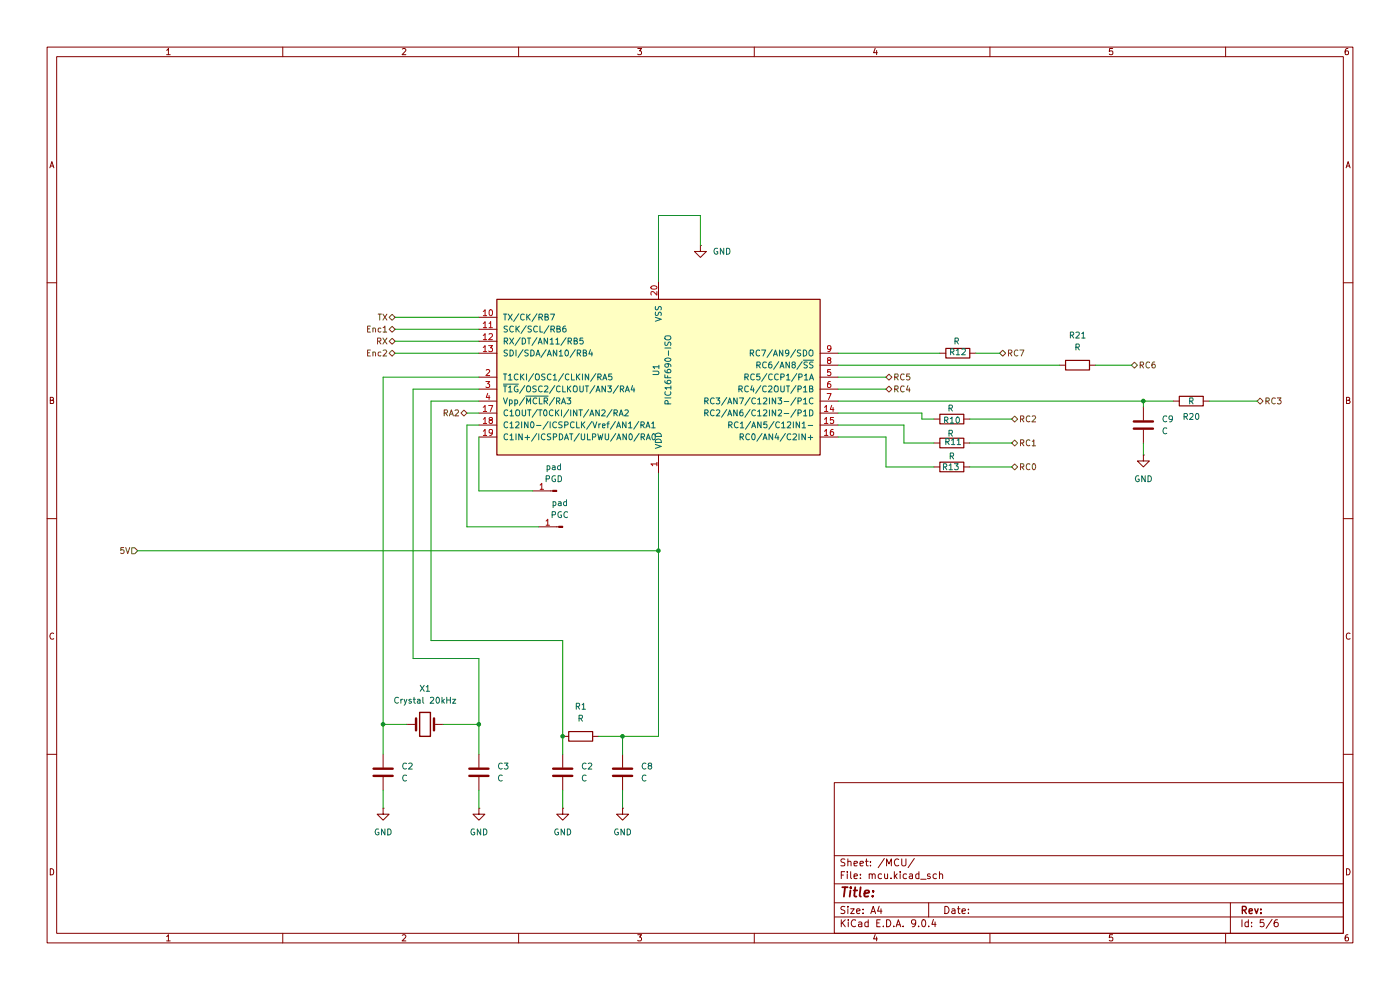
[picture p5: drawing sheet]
(kicad_sch
 (version 20250114)
 (generator "eeschema")
 (generator_version "9.0")
 (paper "A4")
 (lib_symbols
  (symbol "Connector:Conn_01x01_Pin"
   (pin_names
    (offset 1.016) (hide yes)) (exclude_from_sim no) (in_bom yes) (on_board yes)
   (property "Reference" "J" (at 0 2.54 0) (effects (font (size 1.27 1.27))))
   (property "Value" "Conn_01x01_Pin" (at 0 -2.54 0) (effects (font (size 1.27 1.27))))
   (property "Footprint" "" (at 0 0 0) (effects (font (size 1.27 1.27)) (hide yes)))
   (property "Datasheet" "~" (at 0 0 0) (effects (font (size 1.27 1.27)) (hide yes)))
   (property "Description" "Generic connector, single row, 01x01, script generated" (at 0 0 0) (effects (font (size 1.27 1.27)) (hide yes)))
   (property "ki_locked" "" (at 0 0 0) (effects (font (size 1.27 1.27))))
   (symbol "Conn_01x01_Pin_1_1"
    (rectangle (start 0.8636 0.127) (end 0 -0.127) (stroke (width 0.1524) (type default)) (fill (type outline)))
    (polyline (pts (xy 1.27 0) (xy 0.8636 0)) (stroke (width 0.1524) (type default)) (fill (type none)))
    (pin passive line (at 5.08 0 180) (length 3.81) (name "Pin_1" (effects (font (size 1.27 1.27)))) (number "1" (effects (font (size 1.27 1.27))))))
   (embedded_fonts no))
  (symbol "Device:C"
   (pin_numbers (hide yes))
   (pin_names
    (offset 0.254)) (exclude_from_sim no) (in_bom yes) (on_board yes)
   (property "Reference" "C" (at 0.635 2.54 0) (effects (font (size 1.27 1.27)) (justify left)))
   (property "Value" "C" (at 0.635 -2.54 0) (effects (font (size 1.27 1.27)) (justify left)))
   (property "Footprint" "" (at 0.9652 -3.81 0) (effects (font (size 1.27 1.27)) (hide yes)))
   (property "Datasheet" "~" (at 0 0 0) (effects (font (size 1.27 1.27)) (hide yes)))
   (property "Description" "Unpolarized capacitor" (at 0 0 0) (effects (font (size 1.27 1.27)) (hide yes)))
   (symbol "C_0_1"
    (polyline (pts (xy -2.032 0.762) (xy 2.032 0.762)) (stroke (width 0.508) (type default)) (fill (type none)))
    (polyline (pts (xy -2.032 -0.762) (xy 2.032 -0.762)) (stroke (width 0.508) (type default)) (fill (type none))))
   (symbol "C_1_1"
    (pin passive line (at 0 3.81 270) (length 2.794) (name "~" (effects (font (size 1.27 1.27)))) (number "1" (effects (font (size 1.27 1.27)))))
    (pin passive line (at 0 -3.81 90) (length 2.794) (name "~" (effects (font (size 1.27 1.27)))) (number "2" (effects (font (size 1.27 1.27))))))
   (embedded_fonts no))
  (symbol "Device:Crystal"
   (pin_numbers (hide yes))
   (pin_names
    (offset 1.016) (hide yes)) (exclude_from_sim no) (in_bom yes) (on_board yes)
   (property "Reference" "Y" (at 0 3.81 0) (effects (font (size 1.27 1.27))))
   (property "Value" "Crystal" (at 0 -3.81 0) (effects (font (size 1.27 1.27))))
   (property "Footprint" "" (at 0 0 0) (effects (font (size 1.27 1.27)) (hide yes)))
   (property "Datasheet" "~" (at 0 0 0) (effects (font (size 1.27 1.27)) (hide yes)))
   (property "Description" "Two pin crystal" (at 0 0 0) (effects (font (size 1.27 1.27)) (hide yes)))
   (symbol "Crystal_0_1"
    (polyline (pts (xy -2.54 0) (xy -1.905 0)) (stroke (width 0) (type default)) (fill (type none)))
    (polyline (pts (xy -1.905 -1.27) (xy -1.905 1.27)) (stroke (width 0.508) (type default)) (fill (type none)))
    (rectangle (start -1.143 2.54) (end 1.143 -2.54) (stroke (width 0.3048) (type default)) (fill (type none)))
    (polyline (pts (xy 1.905 -1.27) (xy 1.905 1.27)) (stroke (width 0.508) (type default)) (fill (type none)))
    (polyline (pts (xy 2.54 0) (xy 1.905 0)) (stroke (width 0) (type default)) (fill (type none))))
   (symbol "Crystal_1_1"
    (pin passive line (at -3.81 0 0) (length 1.27) (name "1" (effects (font (size 1.27 1.27)))) (number "1" (effects (font (size 1.27 1.27)))))
    (pin passive line (at 3.81 0 180) (length 1.27) (name "2" (effects (font (size 1.27 1.27)))) (number "2" (effects (font (size 1.27 1.27))))))
   (embedded_fonts no))
  (symbol "Device:R"
   (pin_numbers (hide yes))
   (pin_names
    (offset 0)) (exclude_from_sim no) (in_bom yes) (on_board yes)
   (property "Reference" "R" (at 2.032 0 90) (effects (font (size 1.27 1.27))))
   (property "Value" "R" (at 0 0 90) (effects (font (size 1.27 1.27))))
   (property "Footprint" "" (at -1.778 0 90) (effects (font (size 1.27 1.27)) (hide yes)))
   (property "Datasheet" "~" (at 0 0 0) (effects (font (size 1.27 1.27)) (hide yes)))
   (property "Description" "Resistor" (at 0 0 0) (effects (font (size 1.27 1.27)) (hide yes)))
   (symbol "R_0_1"
    (rectangle (start -1.016 -2.54) (end 1.016 2.54) (stroke (width 0.254) (type default)) (fill (type none))))
   (symbol "R_1_1"
    (pin passive line (at 0 3.81 270) (length 1.27) (name "~" (effects (font (size 1.27 1.27)))) (number "1" (effects (font (size 1.27 1.27)))))
    (pin passive line (at 0 -3.81 90) (length 1.27) (name "~" (effects (font (size 1.27 1.27)))) (number "2" (effects (font (size 1.27 1.27))))))
   (embedded_fonts no))
  (symbol "MCU_Microchip_PIC16:PIC16F690-ISO"
   (pin_names
    (offset 1.016)) (exclude_from_sim no) (in_bom yes) (on_board yes)
   (property "Reference" "U" (at 17.78 20.32 0) (effects (font (size 1.27 1.27)) (justify left)))
   (property "Value" "PIC16F690-ISO" (at 17.78 17.78 0) (effects (font (size 1.27 1.27)) (justify left)))
   (property "Footprint" "" (at 0 0 0) (effects (font (size 1.27 1.27)
    (italic yes)) (hide yes)))
   (property "Datasheet" "http://ww1.microchip.com/downloads/en/DeviceDoc/41262E.pdf" (at 0 0 0) (effects (font (size 1.27 1.27)) (hide yes)))
   (property "Description" "PIC16F690, 4096W Flash, 256B SRAM, 256B EEPROM, SO20" (at 0 0 0) (effects (font (size 1.27 1.27)) (hide yes)))
   (symbol "PIC16F690-ISO_0_1"
    (rectangle (start -34.29 16.51) (end 34.29 -16.51) (stroke (width 0.254) (type default)) (fill (type background))))
   (symbol "PIC16F690-ISO_1_1"
    (pin bidirectional line (at -38.1 12.7 0) (length 3.81) (name "RC0/AN4/C2IN+" (effects (font (size 1.27 1.27)))) (number "16" (effects (font (size 1.27 1.27)))))
    (pin bidirectional line (at -38.1 10.16 0) (length 3.81) (name "RC1/AN5/C12IN1-" (effects (font (size 1.27 1.27)))) (number "15" (effects (font (size 1.27 1.27)))))
    (pin bidirectional line (at -38.1 7.62 0) (length 3.81) (name "RC2/AN6/C12IN2-/P1D" (effects (font (size 1.27 1.27)))) (number "14" (effects (font (size 1.27 1.27)))))
    (pin bidirectional line (at -38.1 5.08 0) (length 3.81) (name "RC3/AN7/C12IN3-/P1C" (effects (font (size 1.27 1.27)))) (number "7" (effects (font (size 1.27 1.27)))))
    (pin bidirectional line (at -38.1 2.54 0) (length 3.81) (name "RC4/C2OUT/P1B" (effects (font (size 1.27 1.27)))) (number "6" (effects (font (size 1.27 1.27)))))
    (pin bidirectional line (at -38.1 0 0) (length 3.81) (name "RC5/CCP1/P1A" (effects (font (size 1.27 1.27)))) (number "5" (effects (font (size 1.27 1.27)))))
    (pin bidirectional line (at -38.1 -2.54 0) (length 3.81) (name "RC6/AN8/~{SS}" (effects (font (size 1.27 1.27)))) (number "8" (effects (font (size 1.27 1.27)))))
    (pin bidirectional line (at -38.1 -5.08 0) (length 3.81) (name "RC7/AN9/SDO" (effects (font (size 1.27 1.27)))) (number "9" (effects (font (size 1.27 1.27)))))
    (pin power_in line (at 0 20.32 270) (length 3.81) (name "VDD" (effects (font (size 1.27 1.27)))) (number "1" (effects (font (size 1.27 1.27)))))
    (pin power_in line (at 0 -20.32 90) (length 3.81) (name "VSS" (effects (font (size 1.27 1.27)))) (number "20" (effects (font (size 1.27 1.27)))))
    (pin bidirectional line (at 38.1 12.7 180) (length 3.81) (name "C1IN+/ICSPDAT/ULPWU/AN0/RA0" (effects (font (size 1.27 1.27)))) (number "19" (effects (font (size 1.27 1.27)))))
    (pin bidirectional line (at 38.1 10.16 180) (length 3.81) (name "C12IN0-/ICSPCLK/Vref/AN1/RA1" (effects (font (size 1.27 1.27)))) (number "18" (effects (font (size 1.27 1.27)))))
    (pin bidirectional line (at 38.1 7.62 180) (length 3.81) (name "C1OUT/T0CKI/INT/AN2/RA2" (effects (font (size 1.27 1.27)))) (number "17" (effects (font (size 1.27 1.27)))))
    (pin input line (at 38.1 5.08 180) (length 3.81) (name "Vpp/~{MCLR}/RA3" (effects (font (size 1.27 1.27)))) (number "4" (effects (font (size 1.27 1.27)))))
    (pin bidirectional line (at 38.1 2.54 180) (length 3.81) (name "~{T1G}/OSC2/CLKOUT/AN3/RA4" (effects (font (size 1.27 1.27)))) (number "3" (effects (font (size 1.27 1.27)))))
    (pin bidirectional line (at 38.1 0 180) (length 3.81) (name "T1CKI/OSC1/CLKIN/RA5" (effects (font (size 1.27 1.27)))) (number "2" (effects (font (size 1.27 1.27)))))
    (pin bidirectional line (at 38.1 -5.08 180) (length 3.81) (name "SDI/SDA/AN10/RB4" (effects (font (size 1.27 1.27)))) (number "13" (effects (font (size 1.27 1.27)))))
    (pin bidirectional line (at 38.1 -7.62 180) (length 3.81) (name "RX/DT/AN11/RB5" (effects (font (size 1.27 1.27)))) (number "12" (effects (font (size 1.27 1.27)))))
    (pin bidirectional line (at 38.1 -10.16 180) (length 3.81) (name "SCK/SCL/RB6" (effects (font (size 1.27 1.27)))) (number "11" (effects (font (size 1.27 1.27)))))
    (pin bidirectional line (at 38.1 -12.7 180) (length 3.81) (name "TX/CK/RB7" (effects (font (size 1.27 1.27)))) (number "10" (effects (font (size 1.27 1.27))))))
   (embedded_fonts no))
  (symbol "power:GND"
   (power)
   (pin_numbers (hide yes))
   (pin_names
    (offset 0) (hide yes)) (exclude_from_sim no) (in_bom yes) (on_board yes)
   (property "Reference" "#PWR" (at 0 -6.35 0) (effects (font (size 1.27 1.27)) (hide yes)))
   (property "Value" "GND" (at 0 -3.81 0) (effects (font (size 1.27 1.27))))
   (property "Footprint" "" (at 0 0 0) (effects (font (size 1.27 1.27)) (hide yes)))
   (property "Datasheet" "" (at 0 0 0) (effects (font (size 1.27 1.27)) (hide yes)))
   (property "Description" "Power symbol creates a global label with name \"GND\" , ground" (at 0 0 0) (effects (font (size 1.27 1.27)) (hide yes)))
   (symbol "GND_0_1"
    (polyline (pts (xy 0 0) (xy 0 -1.27) (xy 1.27 -1.27) (xy 0 -2.54) (xy -1.27 -1.27) (xy 0 -1.27)) (stroke (width 0) (type default)) (fill (type none))))
   (symbol "GND_1_1"
    (pin power_in line (at 0 0 270) (length 0) (name "~" (effects (font (size 1.27 1.27)))) (number "1" (effects (font (size 1.27 1.27))))))
   (embedded_fonts no)))
 (junction
  (at 132.08 156.21)
  (diameter 0)
  (color 0 0 0 0))
 (junction
  (at 119.38 156.21)
  (diameter 0)
  (color 0 0 0 0))
 (junction
  (at 242.57 85.09)
  (diameter 0)
  (color 0 0 0 0))
 (junction
  (at 81.28 153.67)
  (diameter 0)
  (color 0 0 0 0))
 (junction
  (at 139.7 116.84)
  (diameter 0)
  (color 0 0 0 0))
 (junction
  (at 101.6 153.67)
  (diameter 0)
  (color 0 0 0 0))
 (wire
  (pts (xy 148.59 45.72) (xy 148.59 52.07))
  (stroke (width 0) (type default)))
 (wire
  (pts (xy 101.6 167.64) (xy 101.6 171.45))
  (stroke (width 0) (type default)))
 (wire
  (pts (xy 177.8 92.71) (xy 187.96 92.71))
  (stroke (width 0) (type default)))
 (wire
  (pts (xy 81.28 153.67) (xy 86.36 153.67))
  (stroke (width 0) (type default)))
 (wire
  (pts (xy 256.54 85.09) (xy 266.7 85.09))
  (stroke (width 0) (type default)))
 (wire
  (pts (xy 83.82 74.93) (xy 101.6 74.93))
  (stroke (width 0) (type default)))
 (wire
  (pts (xy 83.82 67.31) (xy 101.6 67.31))
  (stroke (width 0) (type default)))
 (wire
  (pts (xy 198.12 88.9) (xy 195.58 88.9))
  (stroke (width 0) (type default)))
 (wire
  (pts (xy 139.7 156.21) (xy 132.08 156.21))
  (stroke (width 0) (type default)))
 (wire
  (pts (xy 101.6 80.01) (xy 81.28 80.01))
  (stroke (width 0) (type default)))
 (wire
  (pts (xy 87.63 139.7) (xy 101.6 139.7))
  (stroke (width 0) (type default)))
 (wire
  (pts (xy 83.82 69.85) (xy 101.6 69.85))
  (stroke (width 0) (type default)))
 (wire
  (pts (xy 101.6 139.7) (xy 101.6 153.67))
  (stroke (width 0) (type default)))
 (wire
  (pts (xy 101.6 153.67) (xy 101.6 160.02))
  (stroke (width 0) (type default)))
 (wire
  (pts (xy 205.74 88.9) (xy 214.63 88.9))
  (stroke (width 0) (type default)))
 (wire
  (pts (xy 177.8 74.93) (xy 199.39 74.93))
  (stroke (width 0) (type default)))
 (wire
  (pts (xy 119.38 156.21) (xy 119.38 160.02))
  (stroke (width 0) (type default)))
 (wire
  (pts (xy 139.7 100.33) (xy 139.7 116.84))
  (stroke (width 0) (type default)))
 (wire
  (pts (xy 101.6 104.14) (xy 113.03 104.14))
  (stroke (width 0) (type default)))
 (wire
  (pts (xy 132.08 156.21) (xy 132.08 160.02))
  (stroke (width 0) (type default)))
 (wire
  (pts (xy 119.38 135.89) (xy 119.38 156.21))
  (stroke (width 0) (type default)))
 (wire
  (pts (xy 195.58 88.9) (xy 195.58 87.63))
  (stroke (width 0) (type default)))
 (wire
  (pts (xy 101.6 92.71) (xy 101.6 104.14))
  (stroke (width 0) (type default)))
 (wire
  (pts (xy 139.7 45.72) (xy 148.59 45.72))
  (stroke (width 0) (type default)))
 (wire
  (pts (xy 139.7 45.72) (xy 139.7 59.69))
  (stroke (width 0) (type default)))
 (wire
  (pts (xy 207.01 74.93) (xy 212.09 74.93))
  (stroke (width 0) (type default)))
 (wire
  (pts (xy 195.58 87.63) (xy 177.8 87.63))
  (stroke (width 0) (type default)))
 (wire
  (pts (xy 99.06 111.76) (xy 114.3 111.76))
  (stroke (width 0) (type default)))
 (wire
  (pts (xy 132.08 167.64) (xy 132.08 171.45))
  (stroke (width 0) (type default)))
 (wire
  (pts (xy 101.6 153.67) (xy 93.98 153.67))
  (stroke (width 0) (type default)))
 (wire
  (pts (xy 91.44 85.09) (xy 91.44 135.89))
  (stroke (width 0) (type default)))
 (wire
  (pts (xy 99.06 87.63) (xy 101.6 87.63))
  (stroke (width 0) (type default)))
 (wire
  (pts (xy 242.57 93.98) (xy 242.57 96.52))
  (stroke (width 0) (type default)))
 (wire
  (pts (xy 187.96 92.71) (xy 187.96 99.06))
  (stroke (width 0) (type default)))
 (wire
  (pts (xy 81.28 153.67) (xy 81.28 160.02))
  (stroke (width 0) (type default)))
 (wire
  (pts (xy 177.8 80.01) (xy 187.96 80.01))
  (stroke (width 0) (type default)))
 (wire
  (pts (xy 248.92 85.09) (xy 242.57 85.09))
  (stroke (width 0) (type default)))
 (wire
  (pts (xy 191.77 93.98) (xy 198.12 93.98))
  (stroke (width 0) (type default)))
 (wire
  (pts (xy 177.8 82.55) (xy 187.96 82.55))
  (stroke (width 0) (type default)))
 (wire
  (pts (xy 232.41 77.47) (xy 240.03 77.47))
  (stroke (width 0) (type default)))
 (wire
  (pts (xy 187.96 99.06) (xy 198.12 99.06))
  (stroke (width 0) (type default)))
 (wire
  (pts (xy 205.74 93.98) (xy 214.63 93.98))
  (stroke (width 0) (type default)))
 (wire
  (pts (xy 242.57 85.09) (xy 242.57 86.36))
  (stroke (width 0) (type default)))
 (wire
  (pts (xy 177.8 90.17) (xy 191.77 90.17))
  (stroke (width 0) (type default)))
 (wire
  (pts (xy 81.28 80.01) (xy 81.28 153.67))
  (stroke (width 0) (type default)))
 (wire
  (pts (xy 87.63 82.55) (xy 87.63 139.7))
  (stroke (width 0) (type default)))
 (wire
  (pts (xy 83.82 72.39) (xy 101.6 72.39))
  (stroke (width 0) (type default)))
 (wire
  (pts (xy 139.7 116.84) (xy 139.7 156.21))
  (stroke (width 0) (type default)))
 (wire
  (pts (xy 177.8 85.09) (xy 242.57 85.09))
  (stroke (width 0) (type default)))
 (wire
  (pts (xy 119.38 167.64) (xy 119.38 171.45))
  (stroke (width 0) (type default)))
 (wire
  (pts (xy 91.44 135.89) (xy 119.38 135.89))
  (stroke (width 0) (type default)))
 (wire
  (pts (xy 81.28 167.64) (xy 81.28 171.45))
  (stroke (width 0) (type default)))
 (wire
  (pts (xy 29.21 116.84) (xy 139.7 116.84))
  (stroke (width 0) (type default)))
 (wire
  (pts (xy 191.77 90.17) (xy 191.77 93.98))
  (stroke (width 0) (type default)))
 (wire
  (pts (xy 205.74 99.06) (xy 214.63 99.06))
  (stroke (width 0) (type default)))
 (wire
  (pts (xy 177.8 77.47) (xy 224.79 77.47))
  (stroke (width 0) (type default)))
 (wire
  (pts (xy 127 156.21) (xy 132.08 156.21))
  (stroke (width 0) (type default)))
 (wire
  (pts (xy 99.06 90.17) (xy 99.06 111.76))
  (stroke (width 0) (type default)))
 (wire
  (pts (xy 101.6 82.55) (xy 87.63 82.55))
  (stroke (width 0) (type default)))
 (wire
  (pts (xy 101.6 90.17) (xy 99.06 90.17))
  (stroke (width 0) (type default)))
 (wire
  (pts (xy 101.6 85.09) (xy 91.44 85.09))
  (stroke (width 0) (type default)))
 (hierarchical_label "5V"
  (shape input)
  (at 29.21 116.84 180)
  (effects (font (size 1.27 1.27)) (justify right)))
 (hierarchical_label "RC1"
  (shape bidirectional)
  (at 214.63 93.98 0)
  (effects (font (size 1.27 1.27)) (justify left)))
 (hierarchical_label "RC0"
  (shape bidirectional)
  (at 214.63 99.06 0)
  (effects (font (size 1.27 1.27)) (justify left)))
 (hierarchical_label "TX"
  (shape bidirectional)
  (at 83.82 67.31 180)
  (effects (font (size 1.27 1.27)) (justify right)))
 (hierarchical_label "RC6"
  (shape bidirectional)
  (at 240.03 77.47 0)
  (effects (font (size 1.27 1.27)) (justify left)))
 (hierarchical_label "RC5"
  (shape bidirectional)
  (at 187.96 80.01 0)
  (effects (font (size 1.27 1.27)) (justify left)))
 (hierarchical_label "RA2"
  (shape bidirectional)
  (at 99.06 87.63 180)
  (effects (font (size 1.27 1.27)) (justify right)))
 (hierarchical_label "Enc1"
  (shape bidirectional)
  (at 83.82 69.85 180)
  (effects (font (size 1.27 1.27)) (justify right)))
 (hierarchical_label "Enc2"
  (shape bidirectional)
  (at 83.82 74.93 180)
  (effects (font (size 1.27 1.27)) (justify right)))
 (hierarchical_label "RC4"
  (shape bidirectional)
  (at 187.96 82.55 0)
  (effects (font (size 1.27 1.27)) (justify left)))
 (hierarchical_label "RC3"
  (shape bidirectional)
  (at 266.7 85.09 0)
  (effects (font (size 1.27 1.27)) (justify left)))
 (hierarchical_label "RC2"
  (shape bidirectional)
  (at 214.63 88.9 0)
  (effects (font (size 1.27 1.27)) (justify left)))
 (hierarchical_label "RC7"
  (shape bidirectional)
  (at 212.09 74.93 0)
  (effects (font (size 1.27 1.27)) (justify left)))
 (hierarchical_label "RX"
  (shape bidirectional)
  (at 83.82 72.39 180)
  (effects (font (size 1.27 1.27)) (justify right)))
 (symbol
  (lib_id "Device:C")
  (at 132.08 163.83 0)
  (unit 1)
  (exclude_from_sim no)
  (in_bom yes)
  (on_board yes)
  (dnp no)
  (fields_autoplaced yes)
  (property "Reference" "C8" (at 135.89 162.5599 0) (effects (font (size 1.27 1.27)) (justify left)))
  (property "Value" "C" (at 135.89 165.0999 0) (effects (font (size 1.27 1.27)) (justify left)))
  (property "Footprint" "" (at 133.0452 167.64 0) (effects (font (size 1.27 1.27)) (hide yes)))
  (property "Datasheet" "~" (at 132.08 163.83 0) (effects (font (size 1.27 1.27)) (hide yes)))
  (property "Description" "Unpolarized capacitor" (at 132.08 163.83 0) (effects (font (size 1.27 1.27)) (hide yes)))
  (pin "2")
  (pin "1"))
 (symbol
  (lib_id "Device:Crystal")
  (at 90.17 153.67 0)
  (unit 1)
  (exclude_from_sim no)
  (in_bom yes)
  (on_board yes)
  (dnp no)
  (fields_autoplaced yes)
  (property "Reference" "X1" (at 90.17 146.05 0) (effects (font (size 1.27 1.27))))
  (property "Value" "Crystal 20kHz" (at 90.17 148.59 0) (effects (font (size 1.27 1.27))))
  (property "Footprint" "" (at 90.17 153.67 0) (effects (font (size 1.27 1.27)) (hide yes)))
  (property "Datasheet" "~" (at 90.17 153.67 0) (effects (font (size 1.27 1.27)) (hide yes)))
  (property "Description" "Two pin crystal" (at 90.17 153.67 0) (effects (font (size 1.27 1.27)) (hide yes)))
  (pin "2")
  (pin "1"))
 (symbol
  (lib_id "Device:R")
  (at 201.93 99.06 90)
  (unit 1)
  (exclude_from_sim no)
  (in_bom yes)
  (on_board yes)
  (dnp no)
  (property "Reference" "R13" (at 201.676 99.06 90) (effects (font (size 1.27 1.27))))
  (property "Value" "R" (at 201.93 96.774 90) (effects (font (size 1.27 1.27))))
  (property "Footprint" "" (at 201.93 100.838 90) (effects (font (size 1.27 1.27)) (hide yes)))
  (property "Datasheet" "~" (at 201.93 99.06 0) (effects (font (size 1.27 1.27)) (hide yes)))
  (property "Description" "Resistor" (at 201.93 99.06 0) (effects (font (size 1.27 1.27)) (hide yes)))
  (pin "2")
  (pin "1"))
 (symbol
  (lib_id "Device:R")
  (at 203.2 74.93 90)
  (unit 1)
  (exclude_from_sim no)
  (in_bom yes)
  (on_board yes)
  (dnp no)
  (property "Reference" "R12" (at 203.2 74.676 90) (effects (font (size 1.27 1.27))))
  (property "Value" "R" (at 202.946 72.39 90) (effects (font (size 1.27 1.27))))
  (property "Footprint" "" (at 203.2 76.708 90) (effects (font (size 1.27 1.27)) (hide yes)))
  (property "Datasheet" "~" (at 203.2 74.93 0) (effects (font (size 1.27 1.27)) (hide yes)))
  (property "Description" "Resistor" (at 203.2 74.93 0) (effects (font (size 1.27 1.27)) (hide yes)))
  (pin "2")
  (pin "1"))
 (symbol
  (lib_id "Device:R")
  (at 228.6 77.47 90)
  (unit 1)
  (exclude_from_sim no)
  (in_bom yes)
  (on_board yes)
  (dnp no)
  (fields_autoplaced yes)
  (property "Reference" "R21" (at 228.6 71.12 90) (effects (font (size 1.27 1.27))))
  (property "Value" "R" (at 228.6 73.66 90) (effects (font (size 1.27 1.27))))
  (property "Footprint" "" (at 228.6 79.248 90) (effects (font (size 1.27 1.27)) (hide yes)))
  (property "Datasheet" "~" (at 228.6 77.47 0) (effects (font (size 1.27 1.27)) (hide yes)))
  (property "Description" "Resistor" (at 228.6 77.47 0) (effects (font (size 1.27 1.27)) (hide yes)))
  (pin "2")
  (pin "1"))
 (symbol
  (lib_id "Device:C")
  (at 101.6 163.83 0)
  (unit 1)
  (exclude_from_sim no)
  (in_bom yes)
  (on_board yes)
  (dnp no)
  (fields_autoplaced yes)
  (property "Reference" "C3" (at 105.41 162.5599 0) (effects (font (size 1.27 1.27)) (justify left)))
  (property "Value" "C" (at 105.41 165.0999 0) (effects (font (size 1.27 1.27)) (justify left)))
  (property "Footprint" "" (at 102.5652 167.64 0) (effects (font (size 1.27 1.27)) (hide yes)))
  (property "Datasheet" "~" (at 101.6 163.83 0) (effects (font (size 1.27 1.27)) (hide yes)))
  (property "Description" "Unpolarized capacitor" (at 101.6 163.83 0) (effects (font (size 1.27 1.27)) (hide yes)))
  (pin "2")
  (pin "1"))
 (symbol
  (lib_id "Device:C")
  (at 81.28 163.83 0)
  (unit 1)
  (exclude_from_sim no)
  (in_bom yes)
  (on_board yes)
  (dnp no)
  (fields_autoplaced yes)
  (property "Reference" "C2" (at 85.09 162.5599 0) (effects (font (size 1.27 1.27)) (justify left)))
  (property "Value" "C" (at 85.09 165.0999 0) (effects (font (size 1.27 1.27)) (justify left)))
  (property "Footprint" "" (at 82.2452 167.64 0) (effects (font (size 1.27 1.27)) (hide yes)))
  (property "Datasheet" "~" (at 81.28 163.83 0) (effects (font (size 1.27 1.27)) (hide yes)))
  (property "Description" "Unpolarized capacitor" (at 81.28 163.83 0) (effects (font (size 1.27 1.27)) (hide yes)))
  (pin "2")
  (pin "1"))
 (symbol
  (lib_id "MCU_Microchip_PIC16:PIC16F690-ISO")
  (at 139.7 80.01 180)
  (unit 1)
  (exclude_from_sim no)
  (in_bom yes)
  (on_board yes)
  (dnp no)
  (property "Reference" "U1" (at 139.192 78.486 90) (effects (font (size 1.27 1.27))))
  (property "Value" "PIC16F690-ISO" (at 141.732 78.486 90) (effects (font (size 1.27 1.27))))
  (property "Footprint" "" (at 139.7 80.01 0) (effects (font (size 1.27 1.27)
    (italic yes)) (hide yes)))
  (property "Datasheet" "http://ww1.microchip.com/downloads/en/DeviceDoc/41262E.pdf" (at 139.7 80.01 0) (effects (font (size 1.27 1.27)) (hide yes)))
  (property "Description" "PIC16F690, 4096W Flash, 256B SRAM, 256B EEPROM, SO20" (at 139.7 80.01 0) (effects (font (size 1.27 1.27)) (hide yes)))
  (pin "6")
  (pin "12")
  (pin "18")
  (pin "15")
  (pin "16")
  (pin "19")
  (pin "13")
  (pin "3")
  (pin "9")
  (pin "5")
  (pin "1")
  (pin "10")
  (pin "2")
  (pin "8")
  (pin "11")
  (pin "4")
  (pin "14")
  (pin "17")
  (pin "20")
  (pin "7"))
 (symbol
  (lib_id "power:GND")
  (at 132.08 171.45 0)
  (unit 1)
  (exclude_from_sim no)
  (in_bom yes)
  (on_board yes)
  (dnp no)
  (fields_autoplaced yes)
  (property "Reference" "#PWR015" (at 132.08 177.8 0) (effects (font (size 1.27 1.27)) (hide yes)))
  (property "Value" "GND" (at 132.08 176.53 0) (effects (font (size 1.27 1.27))))
  (property "Footprint" "" (at 132.08 171.45 0) (effects (font (size 1.27 1.27)) (hide yes)))
  (property "Datasheet" "" (at 132.08 171.45 0) (effects (font (size 1.27 1.27)) (hide yes)))
  (property "Description" "Power symbol creates a global label with name \"GND\" , ground" (at 132.08 171.45 0) (effects (font (size 1.27 1.27)) (hide yes)))
  (pin "1"))
 (symbol
  (lib_id "power:GND")
  (at 119.38 171.45 0)
  (unit 1)
  (exclude_from_sim no)
  (in_bom yes)
  (on_board yes)
  (dnp no)
  (fields_autoplaced yes)
  (property "Reference" "#PWR014" (at 119.38 177.8 0) (effects (font (size 1.27 1.27)) (hide yes)))
  (property "Value" "GND" (at 119.38 176.53 0) (effects (font (size 1.27 1.27))))
  (property "Footprint" "" (at 119.38 171.45 0) (effects (font (size 1.27 1.27)) (hide yes)))
  (property "Datasheet" "" (at 119.38 171.45 0) (effects (font (size 1.27 1.27)) (hide yes)))
  (property "Description" "Power symbol creates a global label with name \"GND\" , ground" (at 119.38 171.45 0) (effects (font (size 1.27 1.27)) (hide yes)))
  (pin "1"))
 (symbol
  (lib_id "Device:R")
  (at 252.73 85.09 90)
  (unit 1)
  (exclude_from_sim no)
  (in_bom yes)
  (on_board yes)
  (dnp no)
  (property "Reference" "R20" (at 252.73 88.392 90) (effects (font (size 1.27 1.27))))
  (property "Value" "R" (at 252.73 85.09 90) (effects (font (size 1.27 1.27))))
  (property "Footprint" "" (at 252.73 86.868 90) (effects (font (size 1.27 1.27)) (hide yes)))
  (property "Datasheet" "~" (at 252.73 85.09 0) (effects (font (size 1.27 1.27)) (hide yes)))
  (property "Description" "Resistor" (at 252.73 85.09 0) (effects (font (size 1.27 1.27)) (hide yes)))
  (pin "2")
  (pin "1"))
 (symbol
  (lib_id "Connector:Conn_01x01_Pin")
  (at 118.11 104.14 0)
  (mirror y)
  (unit 1)
  (exclude_from_sim no)
  (in_bom yes)
  (on_board yes)
  (dnp no)
  (property "Reference" "pad" (at 117.475 99.06 0) (effects (font (size 1.27 1.27))))
  (property "Value" "PGD" (at 117.475 101.6 0) (effects (font (size 1.27 1.27))))
  (property "Footprint" "" (at 118.11 104.14 0) (effects (font (size 1.27 1.27)) (hide yes)))
  (property "Datasheet" "~" (at 118.11 104.14 0) (effects (font (size 1.27 1.27)) (hide yes)))
  (property "Description" "Generic connector, single row, 01x01, script generated" (at 118.11 104.14 0) (effects (font (size 1.27 1.27)) (hide yes)))
  (pin "1"))
 (symbol
  (lib_id "Device:C")
  (at 119.38 163.83 0)
  (unit 1)
  (exclude_from_sim no)
  (in_bom yes)
  (on_board yes)
  (dnp no)
  (fields_autoplaced yes)
  (property "Reference" "C2" (at 123.19 162.5599 0) (effects (font (size 1.27 1.27)) (justify left)))
  (property "Value" "C" (at 123.19 165.0999 0) (effects (font (size 1.27 1.27)) (justify left)))
  (property "Footprint" "" (at 120.3452 167.64 0) (effects (font (size 1.27 1.27)) (hide yes)))
  (property "Datasheet" "~" (at 119.38 163.83 0) (effects (font (size 1.27 1.27)) (hide yes)))
  (property "Description" "Unpolarized capacitor" (at 119.38 163.83 0) (effects (font (size 1.27 1.27)) (hide yes)))
  (pin "2")
  (pin "1"))
 (symbol
  (lib_id "power:GND")
  (at 148.59 52.07 0)
  (unit 1)
  (exclude_from_sim no)
  (in_bom yes)
  (on_board yes)
  (dnp no)
  (fields_autoplaced yes)
  (property "Reference" "#PWR09" (at 148.59 58.42 0) (effects (font (size 1.27 1.27)) (hide yes)))
  (property "Value" "GND" (at 151.13 53.3399 0) (effects (font (size 1.27 1.27)) (justify left)))
  (property "Footprint" "" (at 148.59 52.07 0) (effects (font (size 1.27 1.27)) (hide yes)))
  (property "Datasheet" "" (at 148.59 52.07 0) (effects (font (size 1.27 1.27)) (hide yes)))
  (property "Description" "Power symbol creates a global label with name \"GND\" , ground" (at 148.59 52.07 0) (effects (font (size 1.27 1.27)) (hide yes)))
  (pin "1"))
 (symbol
  (lib_id "Device:R")
  (at 123.19 156.21 90)
  (unit 1)
  (exclude_from_sim no)
  (in_bom yes)
  (on_board yes)
  (dnp no)
  (fields_autoplaced yes)
  (property "Reference" "R1" (at 123.19 149.86 90) (effects (font (size 1.27 1.27))))
  (property "Value" "R" (at 123.19 152.4 90) (effects (font (size 1.27 1.27))))
  (property "Footprint" "" (at 123.19 157.988 90) (effects (font (size 1.27 1.27)) (hide yes)))
  (property "Datasheet" "~" (at 123.19 156.21 0) (effects (font (size 1.27 1.27)) (hide yes)))
  (property "Description" "Resistor" (at 123.19 156.21 0) (effects (font (size 1.27 1.27)) (hide yes)))
  (pin "2")
  (pin "1"))
 (symbol
  (lib_id "Device:R")
  (at 201.93 88.9 90)
  (unit 1)
  (exclude_from_sim no)
  (in_bom yes)
  (on_board yes)
  (dnp no)
  (property "Reference" "R10" (at 201.93 89.154 90) (effects (font (size 1.27 1.27))))
  (property "Value" "R" (at 201.676 86.614 90) (effects (font (size 1.27 1.27))))
  (property "Footprint" "" (at 201.93 90.678 90) (effects (font (size 1.27 1.27)) (hide yes)))
  (property "Datasheet" "~" (at 201.93 88.9 0) (effects (font (size 1.27 1.27)) (hide yes)))
  (property "Description" "Resistor" (at 201.93 88.9 0) (effects (font (size 1.27 1.27)) (hide yes)))
  (pin "2")
  (pin "1"))
 (symbol
  (lib_id "power:GND")
  (at 242.57 96.52 0)
  (unit 1)
  (exclude_from_sim no)
  (in_bom yes)
  (on_board yes)
  (dnp no)
  (fields_autoplaced yes)
  (property "Reference" "#PWR08" (at 242.57 102.87 0) (effects (font (size 1.27 1.27)) (hide yes)))
  (property "Value" "GND" (at 242.57 101.6 0) (effects (font (size 1.27 1.27))))
  (property "Footprint" "" (at 242.57 96.52 0) (effects (font (size 1.27 1.27)) (hide yes)))
  (property "Datasheet" "" (at 242.57 96.52 0) (effects (font (size 1.27 1.27)) (hide yes)))
  (property "Description" "Power symbol creates a global label with name \"GND\" , ground" (at 242.57 96.52 0) (effects (font (size 1.27 1.27)) (hide yes)))
  (pin "1"))
 (symbol
  (lib_id "power:GND")
  (at 101.6 171.45 0)
  (unit 1)
  (exclude_from_sim no)
  (in_bom yes)
  (on_board yes)
  (dnp no)
  (fields_autoplaced yes)
  (property "Reference" "#PWR012" (at 101.6 177.8 0) (effects (font (size 1.27 1.27)) (hide yes)))
  (property "Value" "GND" (at 101.6 176.53 0) (effects (font (size 1.27 1.27))))
  (property "Footprint" "" (at 101.6 171.45 0) (effects (font (size 1.27 1.27)) (hide yes)))
  (property "Datasheet" "" (at 101.6 171.45 0) (effects (font (size 1.27 1.27)) (hide yes)))
  (property "Description" "Power symbol creates a global label with name \"GND\" , ground" (at 101.6 171.45 0) (effects (font (size 1.27 1.27)) (hide yes)))
  (pin "1"))
 (symbol
  (lib_id "Device:C")
  (at 242.57 90.17 0)
  (unit 1)
  (exclude_from_sim no)
  (in_bom yes)
  (on_board yes)
  (dnp no)
  (fields_autoplaced yes)
  (property "Reference" "C9" (at 246.38 88.8999 0) (effects (font (size 1.27 1.27)) (justify left)))
  (property "Value" "C" (at 246.38 91.4399 0) (effects (font (size 1.27 1.27)) (justify left)))
  (property "Footprint" "" (at 243.5352 93.98 0) (effects (font (size 1.27 1.27)) (hide yes)))
  (property "Datasheet" "~" (at 242.57 90.17 0) (effects (font (size 1.27 1.27)) (hide yes)))
  (property "Description" "Unpolarized capacitor" (at 242.57 90.17 0) (effects (font (size 1.27 1.27)) (hide yes)))
  (pin "2")
  (pin "1"))
 (symbol
  (lib_id "power:GND")
  (at 81.28 171.45 0)
  (unit 1)
  (exclude_from_sim no)
  (in_bom yes)
  (on_board yes)
  (dnp no)
  (fields_autoplaced yes)
  (property "Reference" "#PWR011" (at 81.28 177.8 0) (effects (font (size 1.27 1.27)) (hide yes)))
  (property "Value" "GND" (at 81.28 176.53 0) (effects (font (size 1.27 1.27))))
  (property "Footprint" "" (at 81.28 171.45 0) (effects (font (size 1.27 1.27)) (hide yes)))
  (property "Datasheet" "" (at 81.28 171.45 0) (effects (font (size 1.27 1.27)) (hide yes)))
  (property "Description" "Power symbol creates a global label with name \"GND\" , ground" (at 81.28 171.45 0) (effects (font (size 1.27 1.27)) (hide yes)))
  (pin "1"))
 (symbol
  (lib_id "Device:R")
  (at 201.93 93.98 90)
  (unit 1)
  (exclude_from_sim no)
  (in_bom yes)
  (on_board yes)
  (dnp no)
  (property "Reference" "R11" (at 202.184 93.726 90) (effects (font (size 1.27 1.27))))
  (property "Value" "R" (at 201.676 91.948 90) (effects (font (size 1.27 1.27))))
  (property "Footprint" "" (at 201.93 95.758 90) (effects (font (size 1.27 1.27)) (hide yes)))
  (property "Datasheet" "~" (at 201.93 93.98 0) (effects (font (size 1.27 1.27)) (hide yes)))
  (property "Description" "Resistor" (at 201.93 93.98 0) (effects (font (size 1.27 1.27)) (hide yes)))
  (pin "2")
  (pin "1"))
 (symbol
  (lib_id "Connector:Conn_01x01_Pin")
  (at 119.38 111.76 0)
  (mirror y)
  (unit 1)
  (exclude_from_sim no)
  (in_bom yes)
  (on_board yes)
  (dnp no)
  (property "Reference" "pad" (at 118.745 106.68 0) (effects (font (size 1.27 1.27))))
  (property "Value" "PGC" (at 118.745 109.22 0) (effects (font (size 1.27 1.27))))
  (property "Footprint" "" (at 119.38 111.76 0) (effects (font (size 1.27 1.27)) (hide yes)))
  (property "Datasheet" "~" (at 119.38 111.76 0) (effects (font (size 1.27 1.27)) (hide yes)))
  (property "Description" "Generic connector, single row, 01x01, script generated" (at 119.38 111.76 0) (effects (font (size 1.27 1.27)) (hide yes)))
  (pin "1")))
